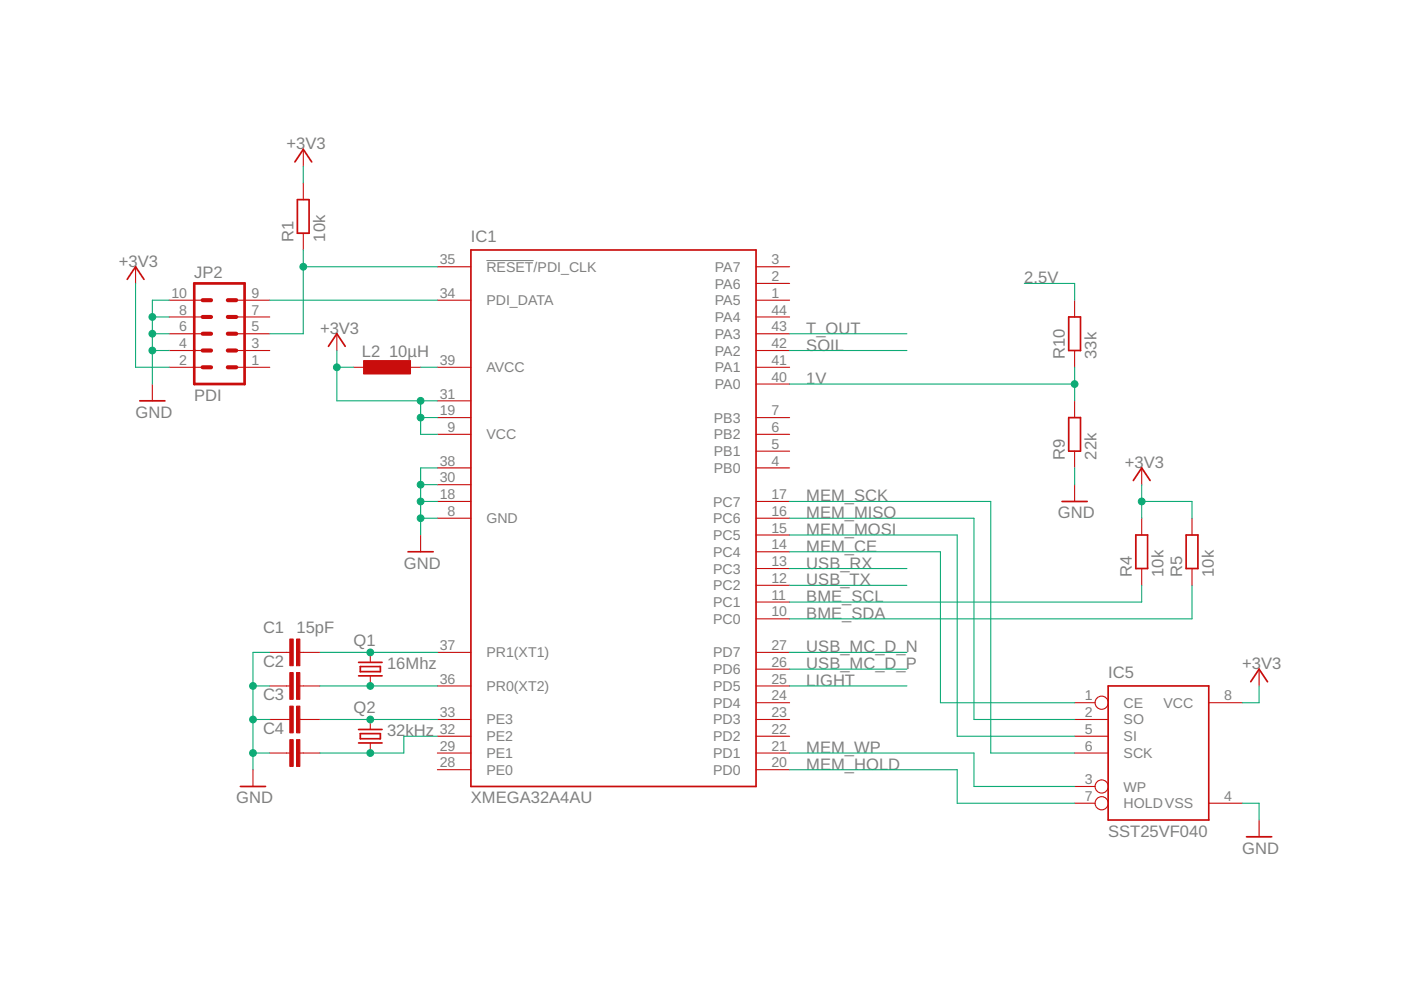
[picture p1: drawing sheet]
<svg xmlns="http://www.w3.org/2000/svg" width="297mm" height="210mm" viewBox="0 0 297 210" stroke-linecap="round" stroke-linejoin="round" font-family="sans-serif">
<path d="M103.1 55.2h10" fill="none" stroke="#808080" stroke-width=".21"/>
<g fill="none" stroke="#c90d0c" stroke-width=".36">
<path d="M62.5 34.3l1.8-2.6 1.8 2.6M27 59.2l1.7-2.6 1.8 2.6M63.1 42.3h2.4v7.1h-2.4zM99.8 53h60.5v113.8h-60.5zM69.6 73.4l1.8-2.6 1.8 2.6M226.6 67.2h2.5v7.1h-2.5zM29.6 85h5.4M226.6 88.5h2.5v7.2h-2.5zM86.5 117h5.3M225.2 106.3h5.3M240.3 101.9l1.8-2.7 1.7 2.7M240.8 113.4h2.5v7.1h-2.5z"/>
<path d="M251.5 113.4h2.5v7.1h-2.5zM76 140.4h5M76 143.3h5M76 157.5h5M76 154.7h5M76.4 141.3h4.2v1.1h-4.2zM76.4 155.6h4.2v1h-4.2zM234.9 145.4h21.4v28.5h-21.4zM265.2 144.5l1.8-2.6 1.7 2.6M51 166.8h5.3M264.3 177.4h5.3"/>
</g>
<g fill="none" stroke="#c90d0c" stroke-width=".23">
<path d="M64.3 31.7v3.5M64.3 38.8v3.5M28.7 56.6v3.5M64.3 49.4v3.6M92.7 56.6h7.1M160.3 56.6h7.1M35.9 63.6h7.1M35.9 67.2h7.1M35.9 70.8h7.1M35.9 74.3h7.1M35.9 77.9h7.1M50.1 63.6h7.1"/>
<path d="M50.1 67.2h7.1M50.1 70.8h7.1M50.1 74.3h7.1M50.1 77.9h7.1M71.4 70.8v3.5M75 77.9h3.5M85.6 77.9h3.6M92.7 63.6h7.1M92.7 77.9h7.1M160.3 60.1h7.1M160.3 63.6h7.1M160.3 67.2h7.1"/>
<path d="M160.3 70.8h7.1M160.3 74.3h7.1M160.3 77.9h7.1M227.8 63.6v3.6M227.8 74.3v3.6M32.3 81.4v3.6M92.7 88.5h7.1M92.7 92.1h7.1M92.7 99.2h7.1M92.7 85h7.1M160.3 88.5h7.1M160.3 92.1h7.1"/>
<path d="M160.3 95.7h7.1M160.3 99.2h7.1M160.3 81.4h7.1M227.8 85v3.5M227.8 95.7v3.5M242.1 99.2v3.6M89.2 113.4v3.6M92.7 106.3h7.1M92.7 109.9h7.1M92.7 102.8h7.1M160.3 106.3h7.1M160.3 109.9h7.1"/>
<path d="M160.3 113.4h7.1M160.3 117h7.1M227.8 102.8v3.5M242.1 109.9v3.5M252.7 109.9v3.5M57.2 138.3h4.2M63.6 138.3h4.3M78.5 138.3v2.1M92.7 138.3h7.1M160.3 138.3h7.1M160.3 120.5h7.1M160.3 124.1h7.1"/>
<path d="M160.3 127.7h7.1M160.3 131.2h7.1M242.1 120.5v3.6M252.7 120.5v3.6M57.2 159.7h4.2M57.2 152.5h4.2M57.2 145.4h4.2M63.6 159.7h4.3M63.6 152.5h4.3M63.6 145.4h4.3M78.5 143.3v2.1M78.5 152.5v2.2"/>
<path d="M78.5 157.5v2.2M92.7 159.7h7.1M92.7 156.1h7.1M92.7 152.5h7.1M92.7 145.4h7.1M160.3 159.7h7.1M160.3 156.1h7.1M160.3 152.5h7.1M160.3 141.9h7.1M160.3 145.4h7.1M160.3 149h7.1M227.8 159.7h7.1"/>
<path d="M227.8 156.1h7.1M227.8 152.5h7.1M227.8 149h4.4M256.3 149h7.1M267 141.9v3.5M53.6 163.2v3.6M92.7 163.2h7.1M160.3 163.2h7.1M227.8 170.3h4.4M227.8 166.8h4.4M256.3 170.3h7.1M267 173.9v3.5"/>
<circle cx="233.6" cy="149" r="1.4"/>
<circle cx="233.6" cy="170.3" r="1.4"/>
<circle cx="233.6" cy="166.8" r="1.4"/>
</g>
<path d="M41.2 60.1h10.7v21.3h-10.7z" fill="none" stroke="#c90d0c" stroke-width=".57"/>
<path d="M43 63.6h1.7M43 67.2h1.7M43 70.8h1.7M43 74.3h1.7M43 77.9h1.7M48.3 63.6h1.8M48.3 67.2h1.8M48.3 70.8h1.8M48.3 74.3h1.8M48.3 77.9h1.8" fill="none" stroke="#c90d0c" stroke-width=".87"/>
<g fill="#c90d0c" stroke="#c90d0c" stroke-width=".21">
<path d="M62.9 135.5h.7v5.7h-.7z"/>
<path d="M61.4 135.5h.8v5.7h-.8z"/>
<path d="M62.9 142.6h.7v5.7h-.7z"/>
<path d="M61.4 142.6h.8v5.7h-.8z"/>
<path d="M62.9 149.7h.7v5.7h-.7z"/>
<path d="M61.4 149.7h.8v5.7h-.8z"/>
<path d="M62.9 156.8h.7v5.7h-.7z"/>
<path d="M61.4 156.8h.8v5.7h-.8z"/>
<path d="M77.1 76.5h9.9v2.8h-9.9z"/>
</g>
<g fill="none" stroke="#0dab76" stroke-width=".23">
<path d="M64.3 35.2v3.6M64.3 53v17.8h-7.1M64.3 56.6h28.4M28.7 60.1v17.8h7.2M32.3 67.2h3.6M32.3 70.8h3.6M32.3 74.3h3.6M35.9 63.6h-3.6v17.8M57.2 63.6h35.5M71.4 77.9h3.6M71.4 74.3v10.7h21.3M89.2 77.9h3.5"/>
<path d="M167.4 70.8h24.9M167.4 74.3h24.9M217.2 60.1h10.6v3.5M227.8 77.9v7.1M89.2 85v7.1h3.5M89.2 88.5h3.5M92.7 99.2h-3.5v14.2M167.4 81.4h60.4M227.8 99.2v3.6M89.2 106.3h3.5M89.2 102.8h3.5M89.2 109.9h3.5"/>
<path d="M167.4 106.3h42.7v53.4h17.7M167.4 117h32v32h28.4M167.4 109.9h39.1v42.6h21.3M167.4 113.4h35.5v42.7h24.9M242.1 102.8v7.1M242.1 106.3h10.6v3.6M57.2 138.3h-3.6v24.9M67.9 138.3h24.8M167.4 138.3h24.9M167.4 120.5h24.9M167.4 124.1h24.9M242.1 124.1v3.6h-74.7"/>
<path d="M252.7 124.1v7.1h-85.3M53.6 145.4h3.6M53.6 152.5h3.6M53.6 159.7h3.6M67.9 145.4h24.8M67.9 152.5h24.8M92.7 156.1h-7.1v3.6h-17.7M167.4 141.9h24.9M167.4 145.4h24.9M167.4 159.7h39.1v7.1h21.3M267 145.4v3.6h-3.6M167.4 163.2h35.5v7.1h24.9"/>
<path d="M263.4 170.3h3.6v3.6"/>
</g>
<g fill="#0dab76" stroke="#0dab76" stroke-width=".21">
<circle cx="89.2" cy="88.5" r=".72"/>
<circle cx="89.2" cy="85" r=".72"/>
<circle cx="71.4" cy="77.9" r=".72"/>
<circle cx="242.1" cy="106.3" r=".72"/>
<circle cx="89.2" cy="102.8" r=".72"/>
<circle cx="89.2" cy="106.3" r=".72"/>
<circle cx="89.2" cy="109.9" r=".72"/>
<circle cx="32.3" cy="67.2" r=".72"/>
<circle cx="32.3" cy="70.8" r=".72"/>
<circle cx="32.3" cy="74.3" r=".72"/>
<circle cx="53.6" cy="145.4" r=".72"/>
<circle cx="53.6" cy="152.5" r=".72"/>
<circle cx="53.6" cy="159.7" r=".72"/>
<circle cx="64.3" cy="56.6" r=".72"/>
<circle cx="78.5" cy="138.3" r=".72"/>
<circle cx="78.5" cy="145.4" r=".72"/>
<circle cx="78.5" cy="152.5" r=".72"/>
<circle cx="78.5" cy="159.7" r=".72"/>
<circle cx="227.8" cy="81.4" r=".72"/>
</g>
<g font-size="3.5" fill="#808080">
<text x="60.7" y="31.7">+3V3</text>
<text x="62.2" y="51.2" transform="rotate(-90 62.2 51.2)">R1</text>
<text x="68.9" y="51.2" transform="rotate(-90 68.9 51.2)">10k</text>
<text x="99.8" y="51.2">IC1</text>
<text x="25.2" y="56.5">+3V3</text>
<text x="41.2" y="59">JP2</text>
<text x="217.2" y="60.1">2.5V</text>
<text x="67.9" y="70.8">+3</text>
<text x="71.9" y="70.8">V3</text>
<text x="171" y="70.8">T_OUT</text>
<text x="76.7" y="75.8">L2</text>
<text x="82.5" y="75.8">10µH</text>
<text x="171" y="74.3">SOIL</text>
<text x="225.7" y="76.1" transform="rotate(-90 225.7 76.1)">R10</text>
<text x="232.5" y="76.1" transform="rotate(-90 232.5 76.1)">33k</text>
<text x="171" y="81.4">1V</text>
<text x="28.7" y="88.5">GND</text>
<text x="41.2" y="85">PDI</text>
<text x="225.7" y="97.4" transform="rotate(-90 225.7 97.4)">R9</text>
<text x="232.5" y="97.4" transform="rotate(-90 232.5 97.4)">22k</text>
<text x="238.5" y="99.2">+3</text>
<text x="242.5" y="99.2">V3</text>
<text x="171" y="106.3">MEM_SCK</text>
<text x="171" y="113.4">MEM_MOSI</text>
<text x="171" y="109.9">MEM_MISO</text>
<text x="224.3" y="109.9">GND</text>
<text x="171" y="117">MEM_CE</text>
<text x="85.6" y="120.5">GND</text>
<text x="171" y="120.5">USB_RX</text>
<text x="171" y="124.1">USB_TX</text>
<text x="240" y="122.3" transform="rotate(-90 240 122.3)">R4</text>
<text x="246.7" y="122.3" transform="rotate(-90 246.7 122.3)">10k</text>
<text x="250.6" y="122.3" transform="rotate(-90 250.6 122.3)">R5</text>
<text x="257.3" y="122.3" transform="rotate(-90 257.3 122.3)">10k</text>
<text x="171" y="131.2">BME_SDA</text>
<text x="171" y="127.7">BME_SCL</text>
<text x="55.8" y="134.2">C1</text>
<text x="62.9" y="134.2">15pF</text>
<text x="75" y="136.9">Q1</text>
<text x="55.8" y="141.3">C2</text>
<text x="82.1" y="141.9">16Mhz</text>
<text x="171" y="141.9">USB_MC_D_P</text>
<text x="171" y="138.3">USB_MC_D_N</text>
<text x="235" y="143.7">IC5</text>
<text x="263.4" y="141.9">+3V3</text>
<text x="55.8" y="148.5">C3</text>
<text x="171" y="145.4">LIGHT</text>
<text x="55.8" y="155.6">C4</text>
<text x="75" y="151.1">Q2</text>
<text x="82.1" y="156.1">32kHz</text>
<text x="171" y="159.6">MEM_WP</text>
<text x="171" y="163.2">MEM_HOLD</text>
<text x="50.1" y="170.3">GND</text>
<text x="99.8" y="170.3">XMEGA32A4AU</text>
<text x="235" y="177.4">SST25VF040</text>
<text x="263.4" y="181">GND</text>
</g>
<g font-size="3" fill="#808080">
<text x="93.2" y="56">35</text>
<text x="103.1" y="57.6">RESET/PDI_CLK</text>
<text x="151.6" y="57.6">PA7</text>
<text x="163.6" y="59.6">2</text>
<text x="163.6" y="56">3</text>
<text x="36.3" y="63.2">10</text>
<text x="53.3" y="63.2">9</text>
<text x="93.2" y="63.2">34</text>
<text x="103.1" y="64.7">PDI_DATA</text>
<text x="151.6" y="61.2">PA6</text>
<text x="151.6" y="64.7">PA5</text>
<text x="163.6" y="63.2">1</text>
<text x="38" y="70.3">6</text>
<text x="38" y="66.7">8</text>
<text x="53.3" y="70.3">5</text>
<text x="53.3" y="66.7">7</text>
<text x="151.6" y="68.3">PA4</text>
<text x="151.6" y="71.8">PA3</text>
<text x="163.6" y="66.7">44</text>
<text x="163.6" y="70.3">43</text>
<text x="38" y="77.4">2</text>
<text x="38" y="73.8">4</text>
<text x="53.3" y="77.4">1</text>
<text x="53.3" y="73.8">3</text>
<text x="93.2" y="77.4">39</text>
<text x="151.6" y="75.4">PA2</text>
<text x="163.6" y="73.8">42</text>
<text x="163.6" y="77.4">41</text>
<text x="103.1" y="78.9">AVCC</text>
<text x="151.6" y="79">PA1</text>
<text x="151.6" y="82.5">PA0</text>
<text x="163.6" y="80.9">40</text>
<text x="93.2" y="84.5">31</text>
<text x="93.2" y="88">19</text>
<text x="151.3" y="89.6">PB3</text>
<text x="163.6" y="88">7</text>
<text x="94.9" y="91.6">9</text>
<text x="103.1" y="93.2">VCC</text>
<text x="151.3" y="93.2">PB2</text>
<text x="163.6" y="91.6">6</text>
<text x="163.6" y="95.2">5</text>
<text x="93.2" y="98.7">38</text>
<text x="151.3" y="96.7">PB1</text>
<text x="151.3" y="100.3">PB0</text>
<text x="163.6" y="98.7">4</text>
<text x="93.2" y="105.8">18</text>
<text x="93.2" y="102.3">30</text>
<text x="151.2" y="107.4">PC7</text>
<text x="163.6" y="105.8">17</text>
<text x="94.9" y="109.4">8</text>
<text x="103.1" y="110.9">GND</text>
<text x="151.2" y="110.9">PC6</text>
<text x="163.6" y="109.4">16</text>
<text x="163.6" y="112.9">15</text>
<text x="151.2" y="114.5">PC5</text>
<text x="151.2" y="118.1">PC4</text>
<text x="163.6" y="116.5">14</text>
<text x="151.2" y="121.6">PC3</text>
<text x="151.2" y="125.2">PC2</text>
<text x="163.6" y="120">13</text>
<text x="163.6" y="123.6">12</text>
<text x="151.2" y="128.7">PC1</text>
<text x="163.6" y="127.2">11</text>
<text x="163.6" y="130.7">10</text>
<text x="93.2" y="137.8">37</text>
<text x="151.2" y="132.3">PC0</text>
<text x="163.6" y="137.8">27</text>
<text x="103.1" y="139.4">PR1(XT1)</text>
<text x="151.2" y="139.4">PD7</text>
<text x="151.2" y="142.9">PD6</text>
<text x="163.6" y="141.4">26</text>
<text x="93.2" y="144.9">36</text>
<text x="103.1" y="146.5">PR0(XT2)</text>
<text x="151.2" y="146.5">PD5</text>
<text x="163.6" y="144.9">25</text>
<text x="163.6" y="148.5">24</text>
<text x="230" y="148.5">1</text>
<text x="259.6" y="148.5">8</text>
<text x="93.2" y="155.6">32</text>
<text x="93.2" y="152">33</text>
<text x="103.1" y="153.6">PE3</text>
<text x="151.2" y="150.1">PD4</text>
<text x="151.2" y="153.6">PD3</text>
<text x="163.6" y="152">23</text>
<text x="163.6" y="155.6">22</text>
<text x="230" y="155.6">5</text>
<text x="230" y="152">2</text>
<text x="238.2" y="150.1">CE</text>
<text x="238.2" y="153.6">SO</text>
<text x="246.7" y="150.1">VCC</text>
<text x="93.2" y="159.2">29</text>
<text x="103.1" y="160.7">PE1</text>
<text x="103.1" y="157.2">PE2</text>
<text x="151.2" y="157.2">PD2</text>
<text x="151.2" y="160.7">PD1</text>
<text x="163.6" y="159.2">21</text>
<text x="230" y="159.2">6</text>
<text x="238.2" y="160.7">SCK</text>
<text x="238.2" y="157.2">SI</text>
<text x="93.2" y="162.7">28</text>
<text x="103.1" y="164.3">PE0</text>
<text x="151.2" y="164.3">PD0</text>
<text x="163.6" y="162.7">20</text>
<text x="230" y="166.3">3</text>
<text x="238.2" y="167.8">WP</text>
<text x="230" y="169.8">7</text>
<text x="238.2" y="171.4">HOLDVSS</text>
<text x="259.6" y="169.8">4</text>
</g>
</svg>
